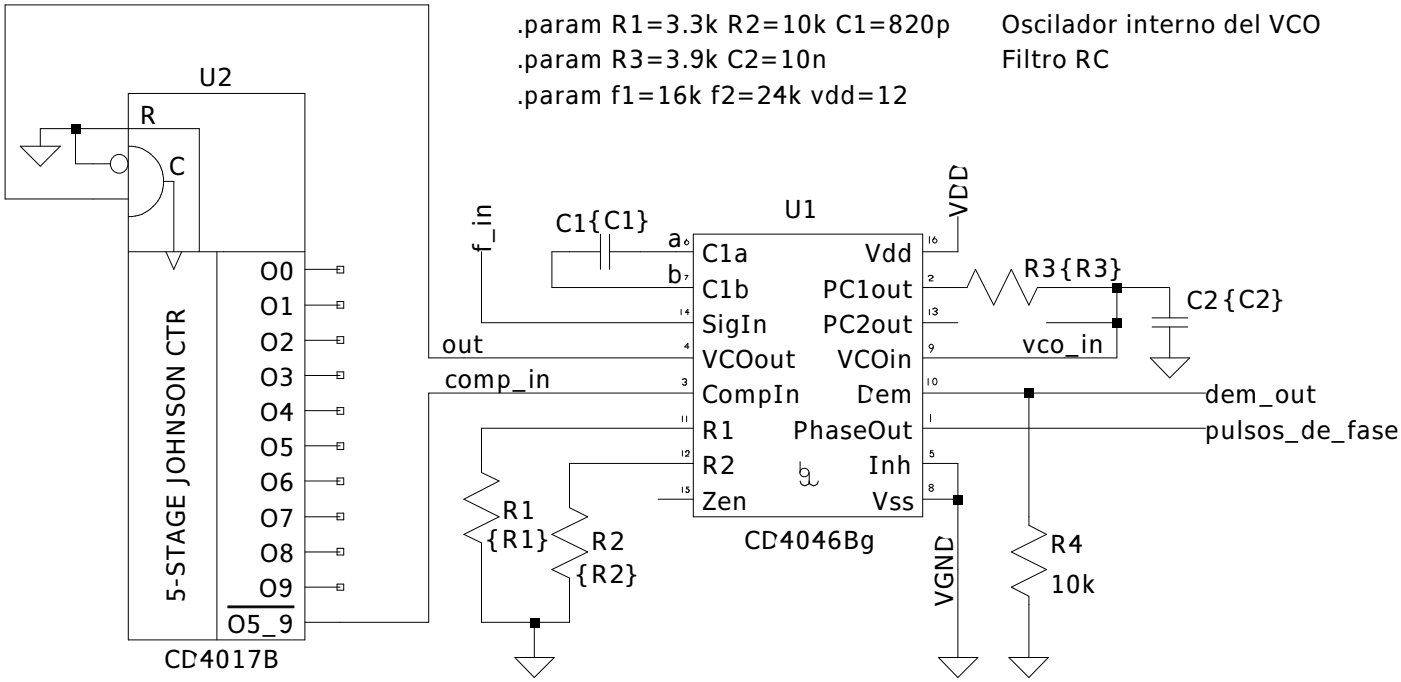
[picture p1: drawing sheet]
<svg xmlns="http://www.w3.org/2000/svg" width="195mm" height="95mm" viewBox="0 0 195 95" stroke-linecap="round" stroke-linejoin="round" font-family="sans-serif">
<g fill="none" stroke="#000" stroke-width=".14">
<path d="M13 18h14.8v17.1M17.9 13h24.6v76.3h-24.6zM13 27.8h4.9M13 22.9h2.4M15.9 21.8a1.26 1.26 0 0 1 2 1.1 1.26 1.26 0 0 1-2 1 1.37 1.37 0 0 1 0-2.1zM17.9 35.1h24.6M17.9 20.4a4.9 4.9 0 0 1 4.9 4.9 4.9 4.9 0 0 1-4.9 4.9M22.8 25.3h1.4v9.8M23.1 35.1l1.1 2.5 1.1-2.5M30.3 35.1v54.2M42.5 37.6h4.9M47 37.2h1v.9h-1z"/>
<path d="M79.5 35.1h4.3M83.8 32.7v4.9M85 35.1h4.4M85 32.7v4.9M95.5 38.4h.5l-.4 .6M95.8 33.4l-.3 .6M96.7 32.7h32v39.4h-32zM129.5 38.6l.2-.2h.3l.2 .2-.2 .2M129.7 33v1M130 38.9l-.3 .1v.2h.5M130.4 33l-.2 .5M42.5 42.6h4.9"/>
<path d="M42.5 47.5h4.9M42.5 52.4h4.9M42.5 57.3h4.9M95 43.2v.8M95.2 58.1v.8M95.2 53l.3-.2 .2 .1 .1 .3-.2 .1M95.5 53.3h.1M95.6 53.3l.2 .2-.2 .3h-.2l-.2-.2M95.8 58.1v.8M96.1 43.6h-.5l.4-.4v.8M96.1 48.4h-.6l.5-.5v.8M129.5 52.8v1"/>
<path d="M129.7 43.2v.8M129.8 57.8v1.1M130.2 43.2l.1-.2h.3l.2 .2-.2 .2h-.2l.4 .3-.2 .3h-.3l-.1-.2M130.3 48.5l-.5 .7M130.3 52.9l.1-.1a.51 .51 0 0 1 .3 .5 .51 .51 0 0 1-.3 .4 .52 .52 0 0 1-.1-.8zM133.6 40.1h1.3l1.2-2.5 2.5 5 2.5-5 2.4 5 1.2-2.5h1.3M160.7 45.6h5M160.7 44.4h5M163.2 40.1v4.3M163.2 45.6v4.4M42.5 72.1h4.9M42.5 62.2h4.9"/>
<path d="M42.5 67.1h4.9M42.5 77.1h4.9M67.2 64.7v1.3l2.4 1.1-4.9 2.6 4.9 2.4-4.9 2.5 2.5 1.2v1.3M79.5 69.7v1.2l2.5 1.2-5 2.5 5 2.5-5 2.4 2.5 1.2v1.3M95.2 62.9v.8M95.2 68v.8M95.7 63.2l-.1-.1 .2-.2h.2l.1 .1-.1 .3M96.1 68h-.3v.2h.2l.1 .2v.2l-.1 .2h-.2l-.1-.2M96.1 63.3l-.5 .4h.5M111.6 64.4v1.6M111.6 67.1a.67 .67 0 0 0 .6 .7 .67 .67 0 0 0 .7-.4M112.9 66v1.4"/>
<path d="M114.2 67.1a.72 .72 0 0 1-.7 .7l-.5-.2-.1-.2M129.7 67.7l.2-.1 .2 .1 .1 .1-.1 .2h-.2h-.2l-.1-.2zM129.7 63.3l.4-.1 .2 .2v.3l-.5 .1-.1-.2M130.2 62.9h-.4v.4M143.5 72.1v1.2l2.5 1.3-4.9 2.5 4.9 2.4-4.9 2.5 2.4 1.2v1.2M31.8 84.8h9.2M31.8 84.7h9.2M31.8 84.6h9.2M42.5 86.9h4.9M42.5 82h4.9"/>
<circle cx="95.8" cy="33.9" r=".3"/>
<circle cx="130.4" cy="33.6" r=".3"/>
<circle cx="129.9" cy="48.4" r=".3"/>
<circle cx="112.2" cy="66" r=".62"/>
<circle cx="129.9" cy="68.3" r=".28"/>
</g>
<path d="M47 42.1h1v.9h-1z" fill="none" stroke="#000" stroke-width=".14"/>
<path d="M47 47h1v.9h-1z" fill="none" stroke="#000" stroke-width=".14"/>
<path d="M47 51.9h1v.9h-1z" fill="none" stroke="#000" stroke-width=".14"/>
<path d="M47 56.9h1v.9h-1z" fill="none" stroke="#000" stroke-width=".14"/>
<path d="M47 61.8h1v.9h-1z" fill="none" stroke="#000" stroke-width=".14"/>
<path d="M47 66.7h1v1h-1z" fill="none" stroke="#000" stroke-width=".14"/>
<path d="M47 71.6h1v1h-1z" fill="none" stroke="#000" stroke-width=".14"/>
<path d="M47 76.5h1v1h-1z" fill="none" stroke="#000" stroke-width=".14"/>
<path d="M47 81.5h1v.9h-1z" fill="none" stroke="#000" stroke-width=".14"/>
<g fill="none" stroke="#000" stroke-width=".14">
<path d="M10.5 18v4.9h2.5M13 18h-7.4v2.4M2.8 20.4h5.6l-2.8 2.8zM13 27.8h-12.3v-27.1h59.1v49.3h36.9M67.2 35.1v10h29.5M79.5 35.1h-2.5v5h19.7M89.4 35.1h7.3M133.6 30.2v4.9h-4.9M96.7 59.8h-29.5v4.9M96.7 54.9h-36.9v32h-12.4M128.7 40.1h4.9M128.7 45.1h4.9"/>
<path d="M128.7 54.9h39.5M128.7 59.8h39.5M143.5 54.9v17.2M146 40.1h17.2M146 45.1h9.8M155.8 40.1v9.9h-27.1M160.5 50h5.5l-2.8 2.8zM67.2 77.1v9.8h12.3v-4.9M91.8 69.7h4.9M96.7 64.7h-17.2v5M128.7 64.7h4.9v27.1M128.7 69.7h4.9"/>
<path d="M71.8 91.8h5.5l-2.8 2.8zM74.5 86.9v4.9M130.9 91.8h5.5l-2.8 2.8zM140.7 91.8h5.6l-2.8 2.8zM143.5 84.4v7.4"/>
</g>
<path d="M9.9 17.4h1.3v1.2h-1.3zM143 54.3h1.2v1.2h-1.2zM155.2 39.5h1.3v1.3h-1.3zM155.2 44.5h1.3v1.2h-1.3zM133 69.1h1.3v1.3h-1.3zM73.9 86.3h1.3v1.3h-1.3z" fill="#000"/>
<g font-size="3.5">
<text x="72.1" y="4.6">.param R1=3.3k R2=10k C1=820p</text>
<text x="139.8" y="4.6">Oscilador interno del VCO</text>
<text x="27.8" y="11.9">U2</text>
<text x="72.1" y="9.5">.param R3=3.9k C2=10n</text>
<text x="139.8" y="9.5">Filtro RC</text>
<text x="19.6" y="17.4">R</text>
<text x="72.1" y="14.5">.param f1=16k f2=24k vdd=12</text>
<text x="23.7" y="24.5">C</text>
<text x="68.5" y="35.1" transform="rotate(-90 68.5 35.1)">f_in</text>
<text x="77.6" y="32.4">C1{C1}</text>
<text x="93.3" y="34.5">a</text>
<text x="109.4" y="30.5">U1</text>
<text x="135" y="30.2" transform="rotate(-90 135 30.2)">VDD</text>
<text x="36.4" y="39">O0</text>
<text x="93.2" y="39.5">b</text>
<text x="98" y="36.6">C1a</text>
<text x="98" y="41.6">C1b</text>
<text x="114.8" y="41.6">PC1out</text>
<text x="120.8" y="36.6">Vdd</text>
<text x="142.9" y="38.6">R3{R3}</text>
<text x="36.4" y="44">O1</text>
<text x="98" y="46.5">SigIn</text>
<text x="114.8" y="46.5">PC2out</text>
<text x="165.6" y="43.2">C2{C2}</text>
<text x="36.4" y="48.9">O2</text>
<text x="36.4" y="53.9">O3</text>
<text x="61.8" y="49.3">out</text>
<text x="98" y="51.4">VCOout</text>
<text x="116.9" y="51.4">VCOin</text>
<text x="142.7" y="49.3">vco_in</text>
<text x="36.4" y="58.8">O4</text>
<text x="62.1" y="54.2">comp_in</text>
<text x="98" y="56.3">CompIn</text>
<text x="119.6" y="56.3">Dem</text>
<text x="168.2" y="56.3">dem_out</text>
<text x="36.4" y="63.7">O5</text>
<text x="98" y="61.2">R1</text>
<text x="110.7" y="61.2">PhaseOut</text>
<text x="168.2" y="61.2">pulsos_de_fase</text>
<text x="36.4" y="68.6">O6</text>
<text x="98" y="71.1">Zen</text>
<text x="98" y="66.1">R2</text>
<text x="121.3" y="66.1">Inh</text>
<text x="121.8" y="71.1">Vss</text>
<text x="36.4" y="73.6">O7</text>
<text x="67.9" y="76.5">{R1}</text>
<text x="70.1" y="72.5">R1</text>
<text x="82.6" y="76.8">R2</text>
<text x="103.9" y="76.6">CD4046Bg</text>
<text x="146.6" y="77.2">R4</text>
<text x="36.2" y="83.4">O9</text>
<text x="36.4" y="78.5">O8</text>
<text x="80.4" y="81.4">{R2}</text>
<text x="146.6" y="82.8">10k</text>
<text x="25.8" y="84.1" transform="rotate(-90 25.8 84.1)">5-STAGE JOHNSON CTR</text>
<text x="31.8" y="88.3">O5_9</text>
<text x="133" y="84.6" transform="rotate(-90 133 84.6)">VGND</text>
<text x="23" y="93.2">CD4017B</text>
</g>
</svg>
